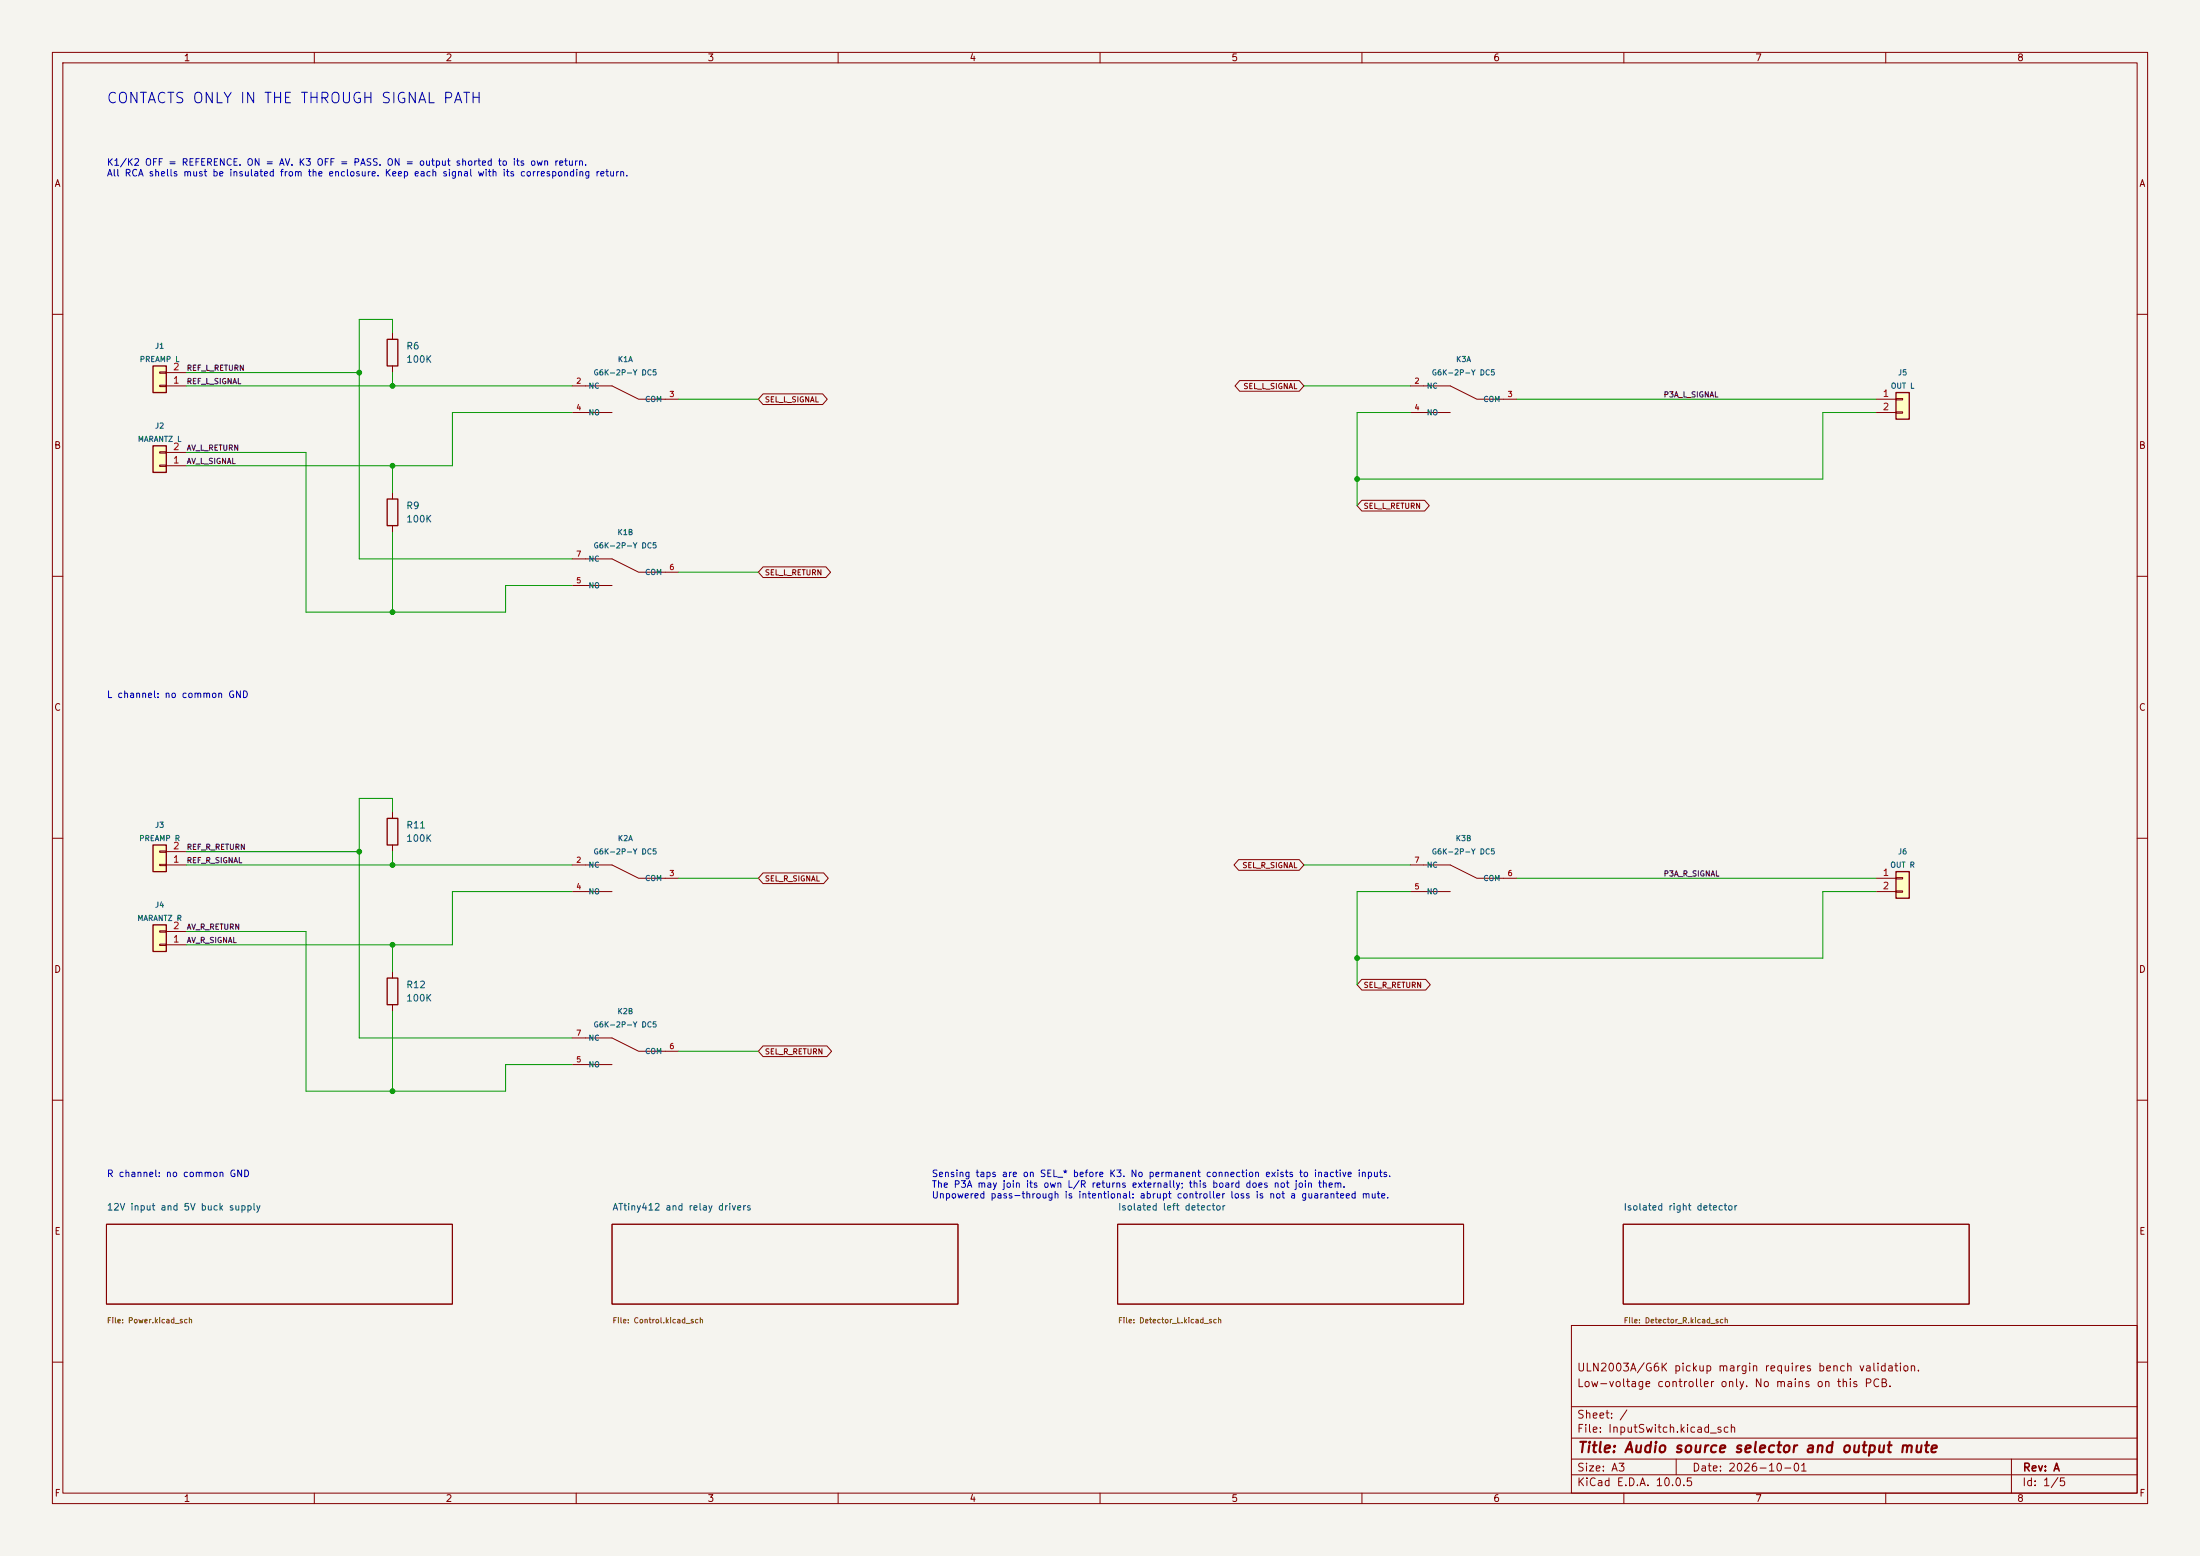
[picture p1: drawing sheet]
(kicad_sch
 (version 20260306)
 (generator "eeschema")
 (generator_version "10.0")
 (paper "A3")
 (title_block
  (title "Audio source selector and output mute")
  (date "2026-10-01")
  (rev "A")
  (comment 1 "Low-voltage controller only. No mains on this PCB.")
  (comment 2 "ULN2003A/G6K pickup margin requires bench validation."))
 (lib_symbols
  (symbol "Connector_Generic:Conn_01x02"
   (pin_names
    (offset 1.016) (hide yes)) (exclude_from_sim no) (in_bom yes) (on_board yes)
   (in_pos_files yes)
   (duplicate_pin_numbers_are_jumpers no)
   (property "Reference" "J" (at 0 2.54 0) (show_name no) (do_not_autoplace no) (effects (font (size 1.27 1.27))))
   (property "Value" "Conn_01x02" (at 0 -5.08 0) (show_name no) (do_not_autoplace no) (effects (font (size 1.27 1.27))))
   (property "Footprint" "" (at 0 0 0) (show_name no) (do_not_autoplace no) (hide yes) (effects (font (size 1.27 1.27))))
   (property "Datasheet" "" (at 0 0 0) (show_name no) (do_not_autoplace no) (hide yes) (effects (font (size 1.27 1.27))))
   (property "Description" "Generic connector, single row, 01x02, script generated (kicad-library-utils/schlib/autogen/connector/)" (at 0 0 0) (show_name no) (do_not_autoplace no) (hide yes) (effects (font (size 1.27 1.27))))
   (symbol "Conn_01x02_1_1"
    (rectangle (start -1.27 1.27) (end 1.27 -3.81) (stroke (width 0.254) (type default)) (fill (type background)))
    (rectangle (start -1.27 0.127) (end 0 -0.127) (stroke (width 0.1524) (type default)) (fill (type none)))
    (rectangle (start -1.27 -2.413) (end 0 -2.667) (stroke (width 0.1524) (type default)) (fill (type none)))
    (pin passive line (at -5.08 0 0) (length 3.81) (name "Pin_1" (effects (font (size 1.27 1.27)))) (number "1" (effects (font (size 1.27 1.27)))))
    (pin passive line (at -5.08 -2.54 0) (length 3.81) (name "Pin_2" (effects (font (size 1.27 1.27)))) (number "2" (effects (font (size 1.27 1.27))))))
   (embedded_fonts no))
  (symbol "Device:R"
   (pin_numbers (hide yes))
   (pin_names
    (offset 0)) (exclude_from_sim no) (in_bom yes) (on_board yes)
   (in_pos_files yes)
   (duplicate_pin_numbers_are_jumpers no)
   (property "Reference" "R" (at 2.032 0 90) (show_name no) (do_not_autoplace no) (effects (font (size 1.27 1.27))))
   (property "Value" "R" (at 0 0 90) (show_name no) (do_not_autoplace no) (effects (font (size 1.27 1.27))))
   (property "Footprint" "" (at -1.778 0 90) (show_name no) (do_not_autoplace no) (hide yes) (effects (font (size 1.27 1.27))))
   (property "Datasheet" "" (at 0 0 0) (show_name no) (do_not_autoplace no) (hide yes) (effects (font (size 1.27 1.27))))
   (property "Description" "Resistor" (at 0 0 0) (show_name no) (do_not_autoplace no) (hide yes) (effects (font (size 1.27 1.27))))
   (symbol "R_0_1"
    (rectangle (start -1.016 -2.54) (end 1.016 2.54) (stroke (width 0.254) (type default)) (fill (type none))))
   (symbol "R_1_1"
    (pin passive line (at 0 3.81 270) (length 1.27) (name "" (effects (font (size 1.27 1.27)))) (number "1" (effects (font (size 1.27 1.27)))))
    (pin passive line (at 0 -3.81 90) (length 1.27) (name "" (effects (font (size 1.27 1.27)))) (number "2" (effects (font (size 1.27 1.27))))))
   (embedded_fonts no))
  (symbol "InputSwitch:G6K_5V" (exclude_from_sim no) (in_bom yes) (on_board yes)
   (in_pos_files yes)
   (duplicate_pin_numbers_are_jumpers no)
   (property "Reference" "K" (at 0 10.16 0) (show_name no) (do_not_autoplace no) (effects (font (size 1.27 1.27))))
   (property "Value" "G6K_5V" (at 0 7.62 0) (show_name no) (do_not_autoplace no) (effects (font (size 1.27 1.27))))
   (property "Footprint" "Relay_THT:Relay_DPDT_Omron_G6K-2P-Y" (at 0 0 0) (show_name no) (do_not_autoplace no) (hide yes) (effects (font (size 1.27 1.27))))
   (property "Datasheet" "https://omronfs.omron.com/en_US/ecb/products/pdf/en-g6k.pdf" (at 0 0 0) (show_name no) (do_not_autoplace no) (hide yes) (effects (font (size 1.27 1.27))))
   (property "Description" "G6K-2P-Y DC5; coil 1+,8-; NC 2/7; COM 3/6; NO 4/5. Pin numbering preserved." (at 0 0 0) (show_name no) (do_not_autoplace no) (hide yes) (effects (font (size 1.27 1.27))))
   (symbol "G6K_5V_1_1"
    (polyline (pts (xy -7.62 2.54) (xy -2.54 2.54)) (stroke (width 0) (type default)) (fill (type none)))
    (polyline (pts (xy -7.62 -2.54) (xy -2.54 -2.54)) (stroke (width 0) (type default)) (fill (type none)))
    (polyline (pts (xy 7.62 0) (xy 2.54 0) (xy -2.54 2.54)) (stroke (width 0) (type default)) (fill (type none)))
    (pin passive line (at -10.16 2.54 0) (length 2.54) (name "NC" (effects (font (size 1.016 1.016)))) (number "2" (effects (font (size 1.016 1.016)))))
    (pin passive line (at 10.16 0 180) (length 2.54) (name "COM" (effects (font (size 1.016 1.016)))) (number "3" (effects (font (size 1.016 1.016)))))
    (pin passive line (at -10.16 -2.54 0) (length 2.54) (name "NO" (effects (font (size 1.016 1.016)))) (number "4" (effects (font (size 1.016 1.016))))))
   (symbol "G6K_5V_2_1"
    (polyline (pts (xy -7.62 2.54) (xy -2.54 2.54)) (stroke (width 0) (type default)) (fill (type none)))
    (polyline (pts (xy -7.62 -2.54) (xy -2.54 -2.54)) (stroke (width 0) (type default)) (fill (type none)))
    (polyline (pts (xy 7.62 0) (xy 2.54 0) (xy -2.54 2.54)) (stroke (width 0) (type default)) (fill (type none)))
    (pin passive line (at -10.16 -2.54 0) (length 2.54) (name "NO" (effects (font (size 1.016 1.016)))) (number "5" (effects (font (size 1.016 1.016)))))
    (pin passive line (at 10.16 0 180) (length 2.54) (name "COM" (effects (font (size 1.016 1.016)))) (number "6" (effects (font (size 1.016 1.016)))))
    (pin passive line (at -10.16 2.54 0) (length 2.54) (name "NC" (effects (font (size 1.016 1.016)))) (number "7" (effects (font (size 1.016 1.016))))))
   (symbol "G6K_5V_3_1"
    (rectangle (start -2.54 5.08) (end 2.54 -5.08) (stroke (width 0) (type default)) (fill (type background)))
    (polyline (pts (xy -2.54 -5.08) (xy 2.54 5.08)) (stroke (width 0) (type default)) (fill (type none)))
    (pin passive line (at 0 7.62 270) (length 2.54) (name "+" (effects (font (size 1.016 1.016)))) (number "1" (effects (font (size 1.016 1.016)))))
    (pin passive line (at 0 -7.62 90) (length 2.54) (name "-" (effects (font (size 1.016 1.016)))) (number "8" (effects (font (size 1.016 1.016))))))
   (embedded_fonts no)))
 (text "CONTACTS ONLY IN THE THROUGH SIGNAL PATH"
  (exclude_from_sim no)
  (at 20.32 17.78 0)
  (effects (font (size 2 2)) (justify left top)))
 (text "K1/K2 OFF = REFERENCE. ON = AV. K3 OFF = PASS. ON = output shorted to its own return.\nAll RCA shells must be insulated from the enclosure. Keep each signal with its corresponding return."
  (exclude_from_sim no)
  (at 20.32 30.48 0)
  (effects (font (size 1.27 1.27)) (justify left top)))
 (text "R channel: no common GND"
  (exclude_from_sim no)
  (at 20.32 223.52 0)
  (effects (font (size 1.27 1.27)) (justify left top)))
 (text "Sensing taps are on SEL_* before K3. No permanent connection exists to inactive inputs.\nThe P3A may join its own L/R returns externally; this board does not join them.\nUnpowered pass-through is intentional: abrupt controller loss is not a guaranteed mute."
  (exclude_from_sim no)
  (at 177.8 223.52 0)
  (effects (font (size 1.27 1.27)) (justify left top)))
 (text "L channel: no common GND"
  (exclude_from_sim no)
  (at 20.32 132.08 0)
  (effects (font (size 1.27 1.27)) (justify left top)))
 (junction
  (at 68.58 162.56)
  (diameter 0)
  (color 0 0 0 0))
 (junction
  (at 74.93 180.34)
  (diameter 0)
  (color 0 0 0 0))
 (junction
  (at 259.08 91.44)
  (diameter 0)
  (color 0 0 0 0))
 (junction
  (at 68.58 71.12)
  (diameter 0)
  (color 0 0 0 0))
 (junction
  (at 259.08 182.88)
  (diameter 0)
  (color 0 0 0 0))
 (junction
  (at 74.93 116.84)
  (diameter 0)
  (color 0 0 0 0))
 (junction
  (at 74.93 73.66)
  (diameter 0)
  (color 0 0 0 0))
 (junction
  (at 74.93 165.1)
  (diameter 0)
  (color 0 0 0 0))
 (junction
  (at 74.93 208.28)
  (diameter 0)
  (color 0 0 0 0))
 (junction
  (at 74.93 88.9)
  (diameter 0)
  (color 0 0 0 0))
 (wire
  (pts (xy 68.58 60.96) (xy 68.58 71.12))
  (stroke (width 0) (type default)))
 (wire
  (pts (xy 289.56 76.2) (xy 358.14 76.2))
  (stroke (width 0) (type default)))
 (wire
  (pts (xy 269.24 170.18) (xy 259.08 170.18))
  (stroke (width 0) (type default)))
 (wire
  (pts (xy 129.54 167.64) (xy 144.78 167.64))
  (stroke (width 0) (type default)))
 (wire
  (pts (xy 74.93 101.6) (xy 74.93 116.84))
  (stroke (width 0) (type default)))
 (wire
  (pts (xy 74.93 116.84) (xy 96.52 116.84))
  (stroke (width 0) (type default)))
 (wire
  (pts (xy 68.58 198.12) (xy 109.22 198.12))
  (stroke (width 0) (type default)))
 (wire
  (pts (xy 68.58 71.12) (xy 68.58 106.68))
  (stroke (width 0) (type default)))
 (wire
  (pts (xy 259.08 91.44) (xy 259.08 96.52))
  (stroke (width 0) (type default)))
 (wire
  (pts (xy 96.52 208.28) (xy 96.52 203.2))
  (stroke (width 0) (type default)))
 (wire
  (pts (xy 259.08 182.88) (xy 347.98 182.88))
  (stroke (width 0) (type default)))
 (wire
  (pts (xy 74.93 180.34) (xy 74.93 185.42))
  (stroke (width 0) (type default)))
 (wire
  (pts (xy 129.54 76.2) (xy 144.78 76.2))
  (stroke (width 0) (type default)))
 (wire
  (pts (xy 68.58 152.4) (xy 68.58 162.56))
  (stroke (width 0) (type default)))
 (wire
  (pts (xy 129.54 200.66) (xy 144.78 200.66))
  (stroke (width 0) (type default)))
 (wire
  (pts (xy 35.56 73.66) (xy 74.93 73.66))
  (stroke (width 0) (type default)))
 (wire
  (pts (xy 347.98 78.74) (xy 358.14 78.74))
  (stroke (width 0) (type default)))
 (wire
  (pts (xy 86.36 170.18) (xy 109.22 170.18))
  (stroke (width 0) (type default)))
 (wire
  (pts (xy 347.98 91.44) (xy 347.98 78.74))
  (stroke (width 0) (type default)))
 (wire
  (pts (xy 74.93 180.34) (xy 86.36 180.34))
  (stroke (width 0) (type default)))
 (wire
  (pts (xy 289.56 167.64) (xy 358.14 167.64))
  (stroke (width 0) (type default)))
 (wire
  (pts (xy 259.08 78.74) (xy 259.08 91.44))
  (stroke (width 0) (type default)))
 (wire
  (pts (xy 35.56 86.36) (xy 58.42 86.36))
  (stroke (width 0) (type default)))
 (wire
  (pts (xy 74.93 152.4) (xy 68.58 152.4))
  (stroke (width 0) (type default)))
 (wire
  (pts (xy 74.93 88.9) (xy 86.36 88.9))
  (stroke (width 0) (type default)))
 (wire
  (pts (xy 259.08 182.88) (xy 259.08 187.96))
  (stroke (width 0) (type default)))
 (wire
  (pts (xy 86.36 180.34) (xy 86.36 170.18))
  (stroke (width 0) (type default)))
 (wire
  (pts (xy 74.93 60.96) (xy 68.58 60.96))
  (stroke (width 0) (type default)))
 (wire
  (pts (xy 86.36 88.9) (xy 86.36 78.74))
  (stroke (width 0) (type default)))
 (wire
  (pts (xy 269.24 78.74) (xy 259.08 78.74))
  (stroke (width 0) (type default)))
 (wire
  (pts (xy 86.36 78.74) (xy 109.22 78.74))
  (stroke (width 0) (type default)))
 (wire
  (pts (xy 74.93 193.04) (xy 74.93 208.28))
  (stroke (width 0) (type default)))
 (wire
  (pts (xy 35.56 165.1) (xy 74.93 165.1))
  (stroke (width 0) (type default)))
 (wire
  (pts (xy 68.58 162.56) (xy 68.58 198.12))
  (stroke (width 0) (type default)))
 (wire
  (pts (xy 96.52 116.84) (xy 96.52 111.76))
  (stroke (width 0) (type default)))
 (wire
  (pts (xy 74.93 71.12) (xy 74.93 73.66))
  (stroke (width 0) (type default)))
 (wire
  (pts (xy 74.93 154.94) (xy 74.93 152.4))
  (stroke (width 0) (type default)))
 (wire
  (pts (xy 68.58 106.68) (xy 109.22 106.68))
  (stroke (width 0) (type default)))
 (wire
  (pts (xy 35.56 88.9) (xy 74.93 88.9))
  (stroke (width 0) (type default)))
 (wire
  (pts (xy 35.56 177.8) (xy 58.42 177.8))
  (stroke (width 0) (type default)))
 (wire
  (pts (xy 259.08 170.18) (xy 259.08 182.88))
  (stroke (width 0) (type default)))
 (wire
  (pts (xy 35.56 71.12) (xy 68.58 71.12))
  (stroke (width 0) (type default)))
 (wire
  (pts (xy 74.93 208.28) (xy 96.52 208.28))
  (stroke (width 0) (type default)))
 (wire
  (pts (xy 96.52 111.76) (xy 109.22 111.76))
  (stroke (width 0) (type default)))
 (wire
  (pts (xy 74.93 88.9) (xy 74.93 93.98))
  (stroke (width 0) (type default)))
 (wire
  (pts (xy 74.93 63.5) (xy 74.93 60.96))
  (stroke (width 0) (type default)))
 (wire
  (pts (xy 347.98 182.88) (xy 347.98 170.18))
  (stroke (width 0) (type default)))
 (wire
  (pts (xy 58.42 208.28) (xy 74.93 208.28))
  (stroke (width 0) (type default)))
 (wire
  (pts (xy 269.24 73.66) (xy 248.92 73.66))
  (stroke (width 0) (type default)))
 (wire
  (pts (xy 58.42 177.8) (xy 58.42 208.28))
  (stroke (width 0) (type default)))
 (wire
  (pts (xy 74.93 165.1) (xy 109.22 165.1))
  (stroke (width 0) (type default)))
 (wire
  (pts (xy 347.98 170.18) (xy 358.14 170.18))
  (stroke (width 0) (type default)))
 (wire
  (pts (xy 58.42 86.36) (xy 58.42 116.84))
  (stroke (width 0) (type default)))
 (wire
  (pts (xy 96.52 203.2) (xy 109.22 203.2))
  (stroke (width 0) (type default)))
 (wire
  (pts (xy 74.93 73.66) (xy 109.22 73.66))
  (stroke (width 0) (type default)))
 (wire
  (pts (xy 74.93 162.56) (xy 74.93 165.1))
  (stroke (width 0) (type default)))
 (wire
  (pts (xy 58.42 116.84) (xy 74.93 116.84))
  (stroke (width 0) (type default)))
 (wire
  (pts (xy 129.54 109.22) (xy 144.78 109.22))
  (stroke (width 0) (type default)))
 (wire
  (pts (xy 35.56 162.56) (xy 68.58 162.56))
  (stroke (width 0) (type default)))
 (wire
  (pts (xy 259.08 91.44) (xy 347.98 91.44))
  (stroke (width 0) (type default)))
 (wire
  (pts (xy 35.56 180.34) (xy 74.93 180.34))
  (stroke (width 0) (type default)))
 (wire
  (pts (xy 269.24 165.1) (xy 248.92 165.1))
  (stroke (width 0) (type default)))
 (label "AV_R_SIGNAL"
  (at 35.56 180.34 0)
  (effects (font (size 1.016 1.016)) (justify left bottom)))
 (label "AV_L_SIGNAL"
  (at 35.56 88.9 0)
  (effects (font (size 1.016 1.016)) (justify left bottom)))
 (label "P3A_L_SIGNAL"
  (at 317.5 76.2 0)
  (effects (font (size 1.016 1.016)) (justify left bottom)))
 (label "REF_R_SIGNAL"
  (at 35.56 165.1 0)
  (effects (font (size 1.016 1.016)) (justify left bottom)))
 (label "REF_L_RETURN"
  (at 35.56 71.12 0)
  (effects (font (size 1.016 1.016)) (justify left bottom)))
 (label "REF_R_RETURN"
  (at 35.56 162.56 0)
  (effects (font (size 1.016 1.016)) (justify left bottom)))
 (label "REF_L_SIGNAL"
  (at 35.56 73.66 0)
  (effects (font (size 1.016 1.016)) (justify left bottom)))
 (label "AV_R_RETURN"
  (at 35.56 177.8 0)
  (effects (font (size 1.016 1.016)) (justify left bottom)))
 (label "P3A_R_SIGNAL"
  (at 317.5 167.64 0)
  (effects (font (size 1.016 1.016)) (justify left bottom)))
 (label "AV_L_RETURN"
  (at 35.56 86.36 0)
  (effects (font (size 1.016 1.016)) (justify left bottom)))
 (global_label "SEL_L_RETURN"
  (shape bidirectional)
  (at 144.78 109.22 0)
  (effects (font (size 1.016 1.016)) (justify left))
  (property "Intersheetrefs" "${INTERSHEET_REFS}" (at 144.78 109.22 0) (hide yes) (show_name no) (do_not_autoplace no) (effects (font (size 1.27 1.27)))))
 (global_label "SEL_L_RETURN"
  (shape bidirectional)
  (at 259.08 96.52 0)
  (effects (font (size 1.016 1.016)) (justify left))
  (property "Intersheetrefs" "${INTERSHEET_REFS}" (at 259.08 96.52 0) (hide yes) (show_name no) (do_not_autoplace no) (effects (font (size 1.27 1.27)))))
 (global_label "SEL_R_SIGNAL"
  (shape bidirectional)
  (at 248.92 165.1 180)
  (effects (font (size 1.016 1.016)) (justify right))
  (property "Intersheetrefs" "${INTERSHEET_REFS}" (at 248.92 165.1 0) (hide yes) (show_name no) (do_not_autoplace no) (effects (font (size 1.27 1.27)))))
 (global_label "SEL_R_RETURN"
  (shape bidirectional)
  (at 259.08 187.96 0)
  (effects (font (size 1.016 1.016)) (justify left))
  (property "Intersheetrefs" "${INTERSHEET_REFS}" (at 259.08 187.96 0) (hide yes) (show_name no) (do_not_autoplace no) (effects (font (size 1.27 1.27)))))
 (global_label "SEL_L_SIGNAL"
  (shape bidirectional)
  (at 248.92 73.66 180)
  (effects (font (size 1.016 1.016)) (justify right))
  (property "Intersheetrefs" "${INTERSHEET_REFS}" (at 248.92 73.66 0) (hide yes) (show_name no) (do_not_autoplace no) (effects (font (size 1.27 1.27)))))
 (global_label "SEL_R_SIGNAL"
  (shape bidirectional)
  (at 144.78 167.64 0)
  (effects (font (size 1.016 1.016)) (justify left))
  (property "Intersheetrefs" "${INTERSHEET_REFS}" (at 144.78 167.64 0) (hide yes) (show_name no) (do_not_autoplace no) (effects (font (size 1.27 1.27)))))
 (global_label "SEL_R_RETURN"
  (shape bidirectional)
  (at 144.78 200.66 0)
  (effects (font (size 1.016 1.016)) (justify left))
  (property "Intersheetrefs" "${INTERSHEET_REFS}" (at 144.78 200.66 0) (hide yes) (show_name no) (do_not_autoplace no) (effects (font (size 1.27 1.27)))))
 (global_label "SEL_L_SIGNAL"
  (shape bidirectional)
  (at 144.78 76.2 0)
  (effects (font (size 1.016 1.016)) (justify left))
  (property "Intersheetrefs" "${INTERSHEET_REFS}" (at 144.78 76.2 0) (hide yes) (show_name no) (do_not_autoplace no) (effects (font (size 1.27 1.27)))))
 (symbol
  (lib_id "Device:R")
  (at 74.93 158.75 0)
  (unit 1)
  (body_style 1)
  (exclude_from_sim no)
  (in_bom yes)
  (on_board yes)
  (in_pos_files yes)
  (dnp no)
  (fields_autoplaced yes)
  (property "Reference" "R11" (at 77.47 157.4799 0) (show_name no) (do_not_autoplace no) (effects (font (size 1.27 1.27)) (justify left)))
  (property "Value" "100K" (at 77.47 160.0199 0) (show_name no) (do_not_autoplace no) (effects (font (size 1.27 1.27)) (justify left)))
  (property "Footprint" "Resistor_SMD:R_0805_2012Metric_Pad1.20x1.40mm_HandSolder" (at 73.152 158.75 90) (hide yes) (show_name no) (do_not_autoplace no) (effects (font (size 1.27 1.27))))
  (property "Datasheet" "" (at 74.93 158.75 0) (hide yes) (show_name no) (do_not_autoplace no) (effects (font (size 1.27 1.27))))
  (property "Description" "Resistor" (at 74.93 158.75 0) (hide yes) (show_name no) (do_not_autoplace no) (effects (font (size 1.27 1.27))))
  (pin "1")
  (pin "2"))
 (symbol
  (lib_id "InputSwitch:G6K_5V")
  (at 119.38 167.64 0)
  (unit 1)
  (body_style 1)
  (exclude_from_sim no)
  (in_bom yes)
  (on_board yes)
  (in_pos_files yes)
  (dnp no)
  (property "Reference" "K2" (at 119.38 160.02 0) (show_name no) (do_not_autoplace no) (effects (font (size 1.016 1.016))))
  (property "Value" "G6K-2P-Y DC5" (at 119.38 162.56 0) (show_name no) (do_not_autoplace no) (effects (font (size 1.016 1.016))))
  (property "Footprint" "Relay_THT:Relay_DPDT_Omron_G6K-2P-Y" (at 119.38 167.64 0) (hide yes) (show_name no) (do_not_autoplace no) (effects (font (size 1.27 1.27))))
  (property "Datasheet" "https://omronfs.omron.com/en_US/ecb/products/pdf/en-g6k.pdf" (at 119.38 167.64 0) (hide yes) (show_name no) (do_not_autoplace no) (effects (font (size 1.27 1.27))))
  (property "Description" "" (at 119.38 167.64 0) (show_name no) (do_not_autoplace no) (effects (font (size 1.27 1.27))))
  (pin "6")
  (pin "4")
  (pin "5")
  (pin "8")
  (pin "7")
  (pin "1")
  (pin "2")
  (pin "3"))
 (symbol
  (lib_id "InputSwitch:G6K_5V")
  (at 119.38 109.22 0)
  (unit 2)
  (body_style 1)
  (exclude_from_sim no)
  (in_bom yes)
  (on_board yes)
  (in_pos_files yes)
  (dnp no)
  (property "Reference" "K1" (at 119.38 101.6 0) (show_name no) (do_not_autoplace no) (effects (font (size 1.016 1.016))))
  (property "Value" "G6K-2P-Y DC5" (at 119.38 104.14 0) (show_name no) (do_not_autoplace no) (effects (font (size 1.016 1.016))))
  (property "Footprint" "Relay_THT:Relay_DPDT_Omron_G6K-2P-Y" (at 119.38 109.22 0) (hide yes) (show_name no) (do_not_autoplace no) (effects (font (size 1.27 1.27))))
  (property "Datasheet" "https://omronfs.omron.com/en_US/ecb/products/pdf/en-g6k.pdf" (at 119.38 109.22 0) (hide yes) (show_name no) (do_not_autoplace no) (effects (font (size 1.27 1.27))))
  (property "Description" "" (at 119.38 109.22 0) (show_name no) (do_not_autoplace no) (effects (font (size 1.27 1.27))))
  (pin "2")
  (pin "5")
  (pin "7")
  (pin "1")
  (pin "6")
  (pin "8")
  (pin "3")
  (pin "4"))
 (symbol
  (lib_id "Connector_Generic:Conn_01x02")
  (at 363.22 76.2 0)
  (unit 1)
  (body_style 1)
  (exclude_from_sim no)
  (in_bom yes)
  (on_board yes)
  (in_pos_files yes)
  (dnp no)
  (property "Reference" "J5" (at 363.22 71.12 0) (show_name no) (do_not_autoplace no) (effects (font (size 1.016 1.016))))
  (property "Value" "OUT L" (at 363.22 73.66 0) (show_name no) (do_not_autoplace no) (effects (font (size 1.016 1.016))))
  (property "Footprint" "Connector_JST:JST_XH_B2B-XH-A_1x02_P2.50mm_Vertical" (at 363.22 76.2 0) (hide yes) (show_name no) (do_not_autoplace no) (effects (font (size 1.27 1.27))))
  (property "Datasheet" "" (at 363.22 76.2 0) (hide yes) (show_name no) (do_not_autoplace no) (effects (font (size 1.27 1.27))))
  (property "Description" "" (at 363.22 76.2 0) (show_name no) (do_not_autoplace no) (effects (font (size 1.27 1.27))))
  (pin "1")
  (pin "2"))
 (symbol
  (lib_id "Device:R")
  (at 74.93 97.79 0)
  (unit 1)
  (body_style 1)
  (exclude_from_sim no)
  (in_bom yes)
  (on_board yes)
  (in_pos_files yes)
  (dnp no)
  (fields_autoplaced yes)
  (property "Reference" "R9" (at 77.47 96.5199 0) (show_name no) (do_not_autoplace no) (effects (font (size 1.27 1.27)) (justify left)))
  (property "Value" "100K" (at 77.47 99.0599 0) (show_name no) (do_not_autoplace no) (effects (font (size 1.27 1.27)) (justify left)))
  (property "Footprint" "Resistor_SMD:R_0805_2012Metric_Pad1.20x1.40mm_HandSolder" (at 73.152 97.79 90) (hide yes) (show_name no) (do_not_autoplace no) (effects (font (size 1.27 1.27))))
  (property "Datasheet" "" (at 74.93 97.79 0) (hide yes) (show_name no) (do_not_autoplace no) (effects (font (size 1.27 1.27))))
  (property "Description" "Resistor" (at 74.93 97.79 0) (hide yes) (show_name no) (do_not_autoplace no) (effects (font (size 1.27 1.27))))
  (pin "1")
  (pin "2"))
 (symbol
  (lib_id "Device:R")
  (at 74.93 189.23 0)
  (unit 1)
  (body_style 1)
  (exclude_from_sim no)
  (in_bom yes)
  (on_board yes)
  (in_pos_files yes)
  (dnp no)
  (fields_autoplaced yes)
  (property "Reference" "R12" (at 77.47 187.9599 0) (show_name no) (do_not_autoplace no) (effects (font (size 1.27 1.27)) (justify left)))
  (property "Value" "100K" (at 77.47 190.4999 0) (show_name no) (do_not_autoplace no) (effects (font (size 1.27 1.27)) (justify left)))
  (property "Footprint" "Resistor_SMD:R_0805_2012Metric_Pad1.20x1.40mm_HandSolder" (at 73.152 189.23 90) (hide yes) (show_name no) (do_not_autoplace no) (effects (font (size 1.27 1.27))))
  (property "Datasheet" "" (at 74.93 189.23 0) (hide yes) (show_name no) (do_not_autoplace no) (effects (font (size 1.27 1.27))))
  (property "Description" "Resistor" (at 74.93 189.23 0) (hide yes) (show_name no) (do_not_autoplace no) (effects (font (size 1.27 1.27))))
  (pin "1")
  (pin "2"))
 (symbol
  (lib_id "InputSwitch:G6K_5V")
  (at 279.4 76.2 0)
  (unit 1)
  (body_style 1)
  (exclude_from_sim no)
  (in_bom yes)
  (on_board yes)
  (in_pos_files yes)
  (dnp no)
  (property "Reference" "K3" (at 279.4 68.58 0) (show_name no) (do_not_autoplace no) (effects (font (size 1.016 1.016))))
  (property "Value" "G6K-2P-Y DC5" (at 279.4 71.12 0) (show_name no) (do_not_autoplace no) (effects (font (size 1.016 1.016))))
  (property "Footprint" "Relay_THT:Relay_DPDT_Omron_G6K-2P-Y" (at 279.4 76.2 0) (hide yes) (show_name no) (do_not_autoplace no) (effects (font (size 1.27 1.27))))
  (property "Datasheet" "https://omronfs.omron.com/en_US/ecb/products/pdf/en-g6k.pdf" (at 279.4 76.2 0) (hide yes) (show_name no) (do_not_autoplace no) (effects (font (size 1.27 1.27))))
  (property "Description" "" (at 279.4 76.2 0) (show_name no) (do_not_autoplace no) (effects (font (size 1.27 1.27))))
  (pin "8")
  (pin "2")
  (pin "3")
  (pin "1")
  (pin "5")
  (pin "7")
  (pin "6")
  (pin "4"))
 (symbol
  (lib_id "Connector_Generic:Conn_01x02")
  (at 363.22 167.64 0)
  (unit 1)
  (body_style 1)
  (exclude_from_sim no)
  (in_bom yes)
  (on_board yes)
  (in_pos_files yes)
  (dnp no)
  (property "Reference" "J6" (at 363.22 162.56 0) (show_name no) (do_not_autoplace no) (effects (font (size 1.016 1.016))))
  (property "Value" "OUT R" (at 363.22 165.1 0) (show_name no) (do_not_autoplace no) (effects (font (size 1.016 1.016))))
  (property "Footprint" "Connector_JST:JST_XH_B2B-XH-A_1x02_P2.50mm_Vertical" (at 363.22 167.64 0) (hide yes) (show_name no) (do_not_autoplace no) (effects (font (size 1.27 1.27))))
  (property "Datasheet" "" (at 363.22 167.64 0) (hide yes) (show_name no) (do_not_autoplace no) (effects (font (size 1.27 1.27))))
  (property "Description" "" (at 363.22 167.64 0) (show_name no) (do_not_autoplace no) (effects (font (size 1.27 1.27))))
  (pin "2")
  (pin "1"))
 (symbol
  (lib_id "InputSwitch:G6K_5V")
  (at 119.38 200.66 0)
  (unit 2)
  (body_style 1)
  (exclude_from_sim no)
  (in_bom yes)
  (on_board yes)
  (in_pos_files yes)
  (dnp no)
  (property "Reference" "K2" (at 119.38 193.04 0) (show_name no) (do_not_autoplace no) (effects (font (size 1.016 1.016))))
  (property "Value" "G6K-2P-Y DC5" (at 119.38 195.58 0) (show_name no) (do_not_autoplace no) (effects (font (size 1.016 1.016))))
  (property "Footprint" "Relay_THT:Relay_DPDT_Omron_G6K-2P-Y" (at 119.38 200.66 0) (hide yes) (show_name no) (do_not_autoplace no) (effects (font (size 1.27 1.27))))
  (property "Datasheet" "https://omronfs.omron.com/en_US/ecb/products/pdf/en-g6k.pdf" (at 119.38 200.66 0) (hide yes) (show_name no) (do_not_autoplace no) (effects (font (size 1.27 1.27))))
  (property "Description" "" (at 119.38 200.66 0) (show_name no) (do_not_autoplace no) (effects (font (size 1.27 1.27))))
  (pin "8")
  (pin "1")
  (pin "7")
  (pin "3")
  (pin "2")
  (pin "4")
  (pin "6")
  (pin "5"))
 (symbol
  (lib_id "Device:R")
  (at 74.93 67.31 0)
  (unit 1)
  (body_style 1)
  (exclude_from_sim no)
  (in_bom yes)
  (on_board yes)
  (in_pos_files yes)
  (dnp no)
  (fields_autoplaced yes)
  (property "Reference" "R6" (at 77.47 66.0399 0) (show_name no) (do_not_autoplace no) (effects (font (size 1.27 1.27)) (justify left)))
  (property "Value" "100K" (at 77.47 68.5799 0) (show_name no) (do_not_autoplace no) (effects (font (size 1.27 1.27)) (justify left)))
  (property "Footprint" "Resistor_SMD:R_0805_2012Metric_Pad1.20x1.40mm_HandSolder" (at 73.152 67.31 90) (hide yes) (show_name no) (do_not_autoplace no) (effects (font (size 1.27 1.27))))
  (property "Datasheet" "" (at 74.93 67.31 0) (hide yes) (show_name no) (do_not_autoplace no) (effects (font (size 1.27 1.27))))
  (property "Description" "Resistor" (at 74.93 67.31 0) (hide yes) (show_name no) (do_not_autoplace no) (effects (font (size 1.27 1.27))))
  (pin "1")
  (pin "2"))
 (symbol
  (lib_id "Connector_Generic:Conn_01x02")
  (at 30.48 88.9 180)
  (unit 1)
  (body_style 1)
  (exclude_from_sim no)
  (in_bom yes)
  (on_board yes)
  (in_pos_files yes)
  (dnp no)
  (property "Reference" "J2" (at 30.48 81.28 0) (show_name no) (do_not_autoplace no) (effects (font (size 1.016 1.016))))
  (property "Value" "MARANTZ L" (at 30.48 83.82 0) (show_name no) (do_not_autoplace no) (effects (font (size 1.016 1.016))))
  (property "Footprint" "Connector_JST:JST_XH_B2B-XH-A_1x02_P2.50mm_Vertical" (at 30.48 88.9 0) (hide yes) (show_name no) (do_not_autoplace no) (effects (font (size 1.27 1.27))))
  (property "Datasheet" "" (at 30.48 88.9 0) (hide yes) (show_name no) (do_not_autoplace no) (effects (font (size 1.27 1.27))))
  (property "Description" "" (at 30.48 88.9 0) (show_name no) (do_not_autoplace no) (effects (font (size 1.27 1.27))))
  (pin "1")
  (pin "2"))
 (symbol
  (lib_id "InputSwitch:G6K_5V")
  (at 279.4 167.64 0)
  (unit 2)
  (body_style 1)
  (exclude_from_sim no)
  (in_bom yes)
  (on_board yes)
  (in_pos_files yes)
  (dnp no)
  (property "Reference" "K3" (at 279.4 160.02 0) (show_name no) (do_not_autoplace no) (effects (font (size 1.016 1.016))))
  (property "Value" "G6K-2P-Y DC5" (at 279.4 162.56 0) (show_name no) (do_not_autoplace no) (effects (font (size 1.016 1.016))))
  (property "Footprint" "Relay_THT:Relay_DPDT_Omron_G6K-2P-Y" (at 279.4 167.64 0) (hide yes) (show_name no) (do_not_autoplace no) (effects (font (size 1.27 1.27))))
  (property "Datasheet" "https://omronfs.omron.com/en_US/ecb/products/pdf/en-g6k.pdf" (at 279.4 167.64 0) (hide yes) (show_name no) (do_not_autoplace no) (effects (font (size 1.27 1.27))))
  (property "Description" "" (at 279.4 167.64 0) (show_name no) (do_not_autoplace no) (effects (font (size 1.27 1.27))))
  (pin "8")
  (pin "6")
  (pin "7")
  (pin "5")
  (pin "3")
  (pin "1")
  (pin "4")
  (pin "2"))
 (symbol
  (lib_id "Connector_Generic:Conn_01x02")
  (at 30.48 165.1 180)
  (unit 1)
  (body_style 1)
  (exclude_from_sim no)
  (in_bom yes)
  (on_board yes)
  (in_pos_files yes)
  (dnp no)
  (property "Reference" "J3" (at 30.48 157.48 0) (show_name no) (do_not_autoplace no) (effects (font (size 1.016 1.016))))
  (property "Value" "PREAMP R" (at 30.48 160.02 0) (show_name no) (do_not_autoplace no) (effects (font (size 1.016 1.016))))
  (property "Footprint" "Connector_JST:JST_XH_B2B-XH-A_1x02_P2.50mm_Vertical" (at 30.48 165.1 0) (hide yes) (show_name no) (do_not_autoplace no) (effects (font (size 1.27 1.27))))
  (property "Datasheet" "" (at 30.48 165.1 0) (hide yes) (show_name no) (do_not_autoplace no) (effects (font (size 1.27 1.27))))
  (property "Description" "" (at 30.48 165.1 0) (show_name no) (do_not_autoplace no) (effects (font (size 1.27 1.27))))
  (pin "1")
  (pin "2"))
 (symbol
  (lib_id "Connector_Generic:Conn_01x02")
  (at 30.48 180.34 180)
  (unit 1)
  (body_style 1)
  (exclude_from_sim no)
  (in_bom yes)
  (on_board yes)
  (in_pos_files yes)
  (dnp no)
  (property "Reference" "J4" (at 30.48 172.72 0) (show_name no) (do_not_autoplace no) (effects (font (size 1.016 1.016))))
  (property "Value" "MARANTZ R" (at 30.48 175.26 0) (show_name no) (do_not_autoplace no) (effects (font (size 1.016 1.016))))
  (property "Footprint" "Connector_JST:JST_XH_B2B-XH-A_1x02_P2.50mm_Vertical" (at 30.48 180.34 0) (hide yes) (show_name no) (do_not_autoplace no) (effects (font (size 1.27 1.27))))
  (property "Datasheet" "" (at 30.48 180.34 0) (hide yes) (show_name no) (do_not_autoplace no) (effects (font (size 1.27 1.27))))
  (property "Description" "" (at 30.48 180.34 0) (show_name no) (do_not_autoplace no) (effects (font (size 1.27 1.27))))
  (pin "2")
  (pin "1"))
 (symbol
  (lib_id "Connector_Generic:Conn_01x02")
  (at 30.48 73.66 180)
  (unit 1)
  (body_style 1)
  (exclude_from_sim no)
  (in_bom yes)
  (on_board yes)
  (in_pos_files yes)
  (dnp no)
  (property "Reference" "J1" (at 30.48 66.04 0) (show_name no) (do_not_autoplace no) (effects (font (size 1.016 1.016))))
  (property "Value" "PREAMP L" (at 30.48 68.58 0) (show_name no) (do_not_autoplace no) (effects (font (size 1.016 1.016))))
  (property "Footprint" "Connector_JST:JST_XH_B2B-XH-A_1x02_P2.50mm_Vertical" (at 30.48 73.66 0) (hide yes) (show_name no) (do_not_autoplace no) (effects (font (size 1.27 1.27))))
  (property "Datasheet" "" (at 30.48 73.66 0) (hide yes) (show_name no) (do_not_autoplace no) (effects (font (size 1.27 1.27))))
  (property "Description" "" (at 30.48 73.66 0) (show_name no) (do_not_autoplace no) (effects (font (size 1.27 1.27))))
  (pin "1")
  (pin "2"))
 (symbol
  (lib_id "InputSwitch:G6K_5V")
  (at 119.38 76.2 0)
  (unit 1)
  (body_style 1)
  (exclude_from_sim no)
  (in_bom yes)
  (on_board yes)
  (in_pos_files yes)
  (dnp no)
  (property "Reference" "K1" (at 119.38 68.58 0) (show_name no) (do_not_autoplace no) (effects (font (size 1.016 1.016))))
  (property "Value" "G6K-2P-Y DC5" (at 119.38 71.12 0) (show_name no) (do_not_autoplace no) (effects (font (size 1.016 1.016))))
  (property "Footprint" "Relay_THT:Relay_DPDT_Omron_G6K-2P-Y" (at 119.38 76.2 0) (hide yes) (show_name no) (do_not_autoplace no) (effects (font (size 1.27 1.27))))
  (property "Datasheet" "https://omronfs.omron.com/en_US/ecb/products/pdf/en-g6k.pdf" (at 119.38 76.2 0) (hide yes) (show_name no) (do_not_autoplace no) (effects (font (size 1.27 1.27))))
  (property "Description" "" (at 119.38 76.2 0) (show_name no) (do_not_autoplace no) (effects (font (size 1.27 1.27))))
  (pin "7")
  (pin "4")
  (pin "1")
  (pin "5")
  (pin "8")
  (pin "3")
  (pin "6")
  (pin "2"))
 (sheet
  (at 20.32 233.68)
  (size 66.04 15.24)
  (exclude_from_sim no)
  (in_bom yes)
  (on_board yes)
  (dnp no)
  (fields_autoplaced yes)
  (stroke (width 0) (type solid))
  (fill (color 0 0 0 0))
  (property "Sheetname" "12V input and 5V buck supply" (at 20.32 231.14 0) (show_name no) (do_not_autoplace no) (effects (font (size 1.27 1.27)) (justify left bottom)))
  (property "Sheetfile" "Power.kicad_sch" (at 20.32 251.46 0) (show_name no) (do_not_autoplace no) (effects (font (size 1.016 1.016)) (justify left top))))
 (sheet
  (at 213.36 233.68)
  (size 66.04 15.24)
  (exclude_from_sim no)
  (in_bom yes)
  (on_board yes)
  (dnp no)
  (fields_autoplaced yes)
  (stroke (width 0) (type solid))
  (fill (color 0 0 0 0))
  (property "Sheetname" "Isolated left detector" (at 213.36 231.14 0) (show_name no) (do_not_autoplace no) (effects (font (size 1.27 1.27)) (justify left bottom)))
  (property "Sheetfile" "Detector_L.kicad_sch" (at 213.36 251.46 0) (show_name no) (do_not_autoplace no) (effects (font (size 1.016 1.016)) (justify left top))))
 (sheet
  (at 309.88 233.68)
  (size 66.04 15.24)
  (exclude_from_sim no)
  (in_bom yes)
  (on_board yes)
  (dnp no)
  (fields_autoplaced yes)
  (stroke (width 0) (type solid))
  (fill (color 0 0 0 0))
  (property "Sheetname" "Isolated right detector" (at 309.88 231.14 0) (show_name no) (do_not_autoplace no) (effects (font (size 1.27 1.27)) (justify left bottom)))
  (property "Sheetfile" "Detector_R.kicad_sch" (at 309.88 251.46 0) (show_name no) (do_not_autoplace no) (effects (font (size 1.016 1.016)) (justify left top))))
 (sheet
  (at 116.84 233.68)
  (size 66.04 15.24)
  (exclude_from_sim no)
  (in_bom yes)
  (on_board yes)
  (dnp no)
  (fields_autoplaced yes)
  (stroke (width 0) (type solid))
  (fill (color 0 0 0 0))
  (property "Sheetname" "ATtiny412 and relay drivers" (at 116.84 231.14 0) (show_name no) (do_not_autoplace no) (effects (font (size 1.27 1.27)) (justify left bottom)))
  (property "Sheetfile" "Control.kicad_sch" (at 116.84 251.46 0) (show_name no) (do_not_autoplace no) (effects (font (size 1.016 1.016)) (justify left top))))
 (sheet_instances
  (path ""
   (page "1")))
 (embedded_fonts no))
